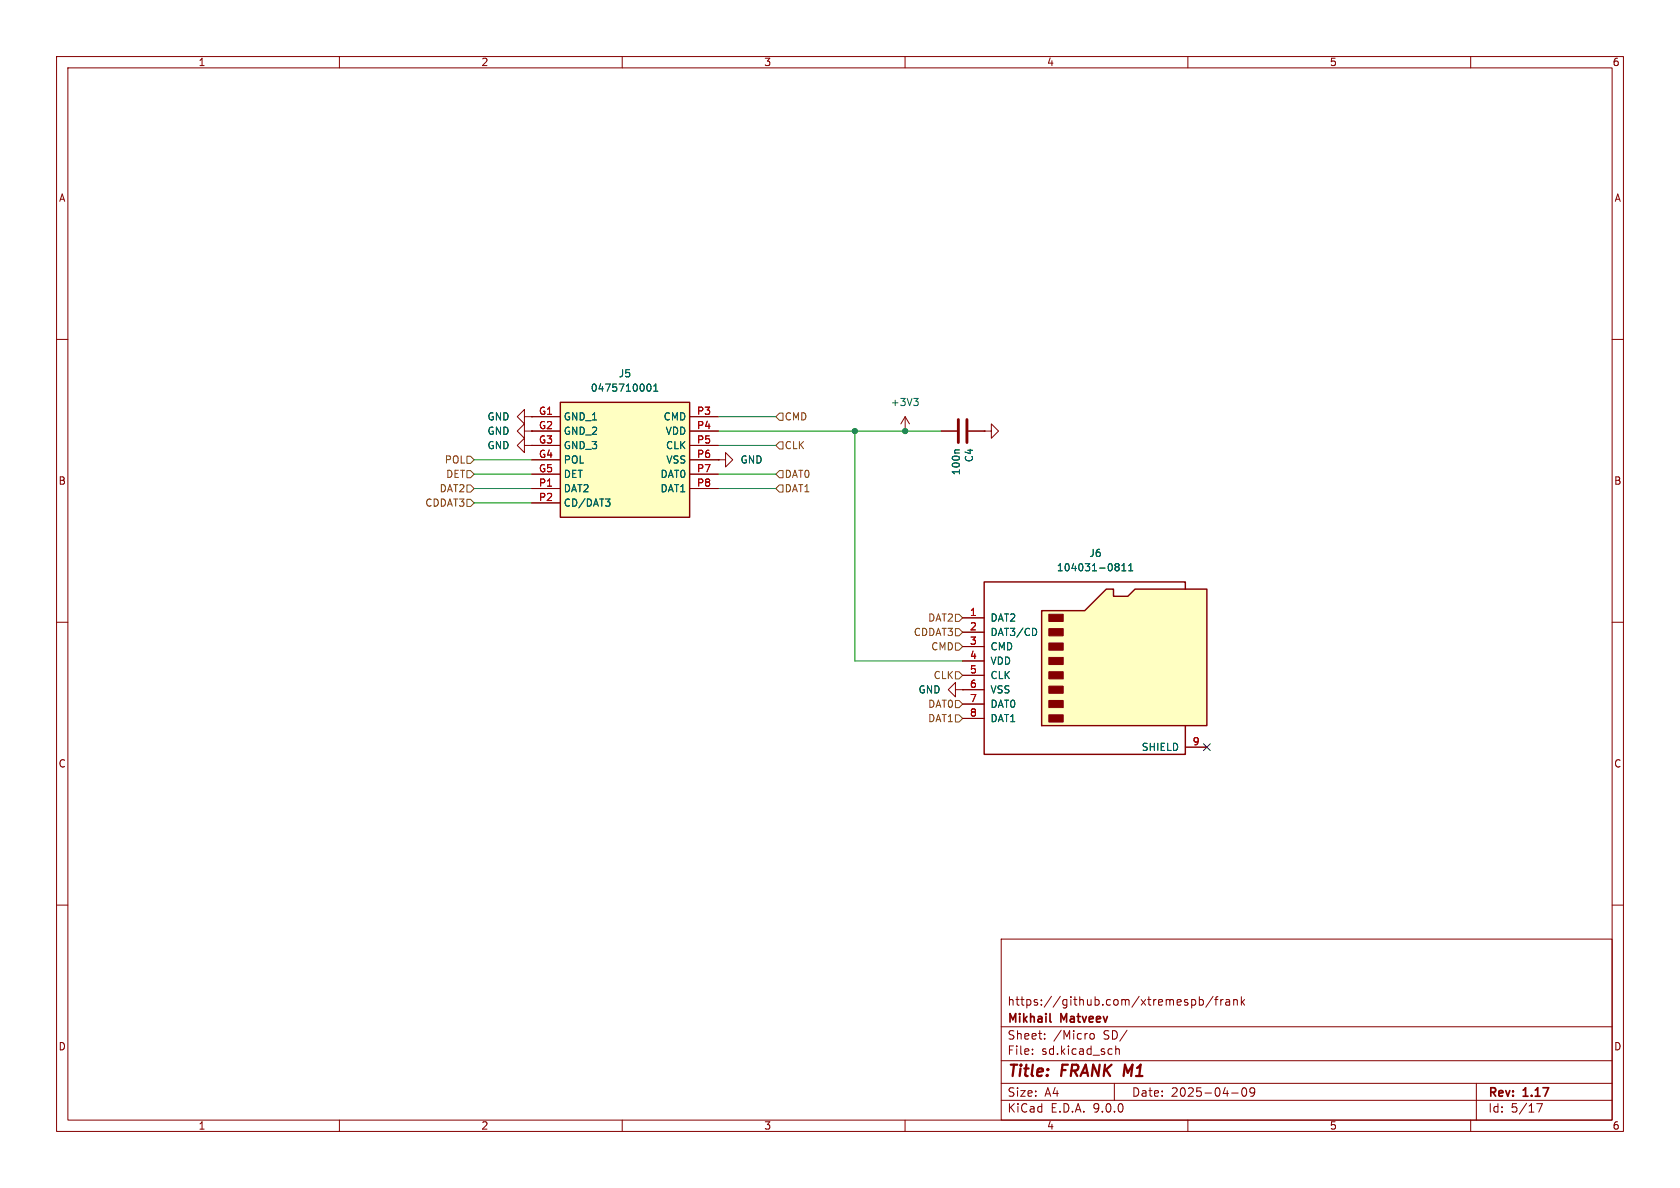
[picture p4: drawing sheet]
<svg xmlns="http://www.w3.org/2000/svg" width="297mm" height="210mm" viewBox="0 0 297 210" stroke-linecap="round" stroke-linejoin="round" font-family="sans-serif">
<g fill="none" stroke="#840000" stroke-width=".18">
<path d="M10 10h277v190h-277zM12 12h273v186h-273zM60 10v2M110 10v2M160 10v2M210 10v2M260 10v2M10 60h2M92.7 73.7v-1.3l-1.3 1.3 1.3 1.2v-1.2h1.3M92.7 78.7v-1.2l-1.3 1.2 1.3 1.3v-1.3h1.3M92.7 76.2v-1.3l-1.3 1.3 1.3 1.3v-1.3h1.3M94 73.7h.1"/>
<path d="M94 78.7h.1M94 76.2h.1M285 60h2M10 110h2M285 110h2M168.9 121.9v-1.2l-1.3 1.2 1.3 1.3v-1.3h1.3M170.2 121.9h.1M10 160h2M177 166h108v32h-108zM210.7 176.8l.4-.1 .3 .3v.4l-.2 .2h-.5M212 176.8l.5-.1 .2 .3v.4l-.1 .2h-.6M212 176.2v1.5"/>
<path d="M214.5 176.1l-1.3 2M214.7 176.7h.6M215.3 176.2l-.3 .2v1.3M215.8 176.7v1M216.2 176.7l-.2 .1-.2 .2M216.7 176.8h.6l.1 .9M217.4 177.1h-.5a.29 .29 0 0 0-.2 .3 .29 .29 0 0 0 .2 .3l.5-.1M218.1 176.8l.2-.1 .4 .1v.9M218.1 176.7v1M219.5 176.2v1.5M219.6 177.1l.4 .6M220 176.7l-.5 .6"/>
<path d="M285 160h2M60 198v2M110 198v2M160 198v2M177 194.5h108M177 191.5h108M177 187.5h108M177 181.5h108M182.5 186.3v.1M182.5 185.5v.1M184.7 183.6v.1M184.7 182.8v.1"/>
<path d="M192.8 182.8l.4-.1 .3 .3v.4l-.3 .3-.4-.1-.1-.2v-.4zM197 191.5v3M197.2 184.9v1.5M197.2 185.5l.3-.1 .3 .1 .1 .9M210 198v2M217.7 193.2h1.2M219.7 192.4l.2-.1a.81 .81 0 0 1 .6 .6 .81 .81 0 0 1-.3 .8l-.2 .1a.81 .81 0 0 1-.3-1.4zM221.8 192.9l-.3 .3h-.3l-.2-.3 .1-.5 .4-.1 .2 .1a.99 .99 0 0 1-.3 1.4h-.3M260 198v2M261 191.5v6.5M271.7 195.1h1l-.7 1.5"/>
</g>
<path d="M185.6 180.5l.2 .2" fill="none" stroke="#840000" stroke-width=".3"/>
<path d="M99.1 71.1h22.8v20.3h-22.8z" fill="#ffffc2"/>
<path d="M99.1 71.1h22.8v20.3h-22.8z" fill="none" stroke="#840000" stroke-width=".25"/>
<g fill="none" stroke="#840000" stroke-width=".18">
<path d="M94 73.7h5.1M94 76.2h5.1M94 78.7h5.1M121.9 73.7h5.1M121.9 76.2h5.1M121.9 78.7h5.1M166.4 76.2h2.8M171.2 76.2h2.8M94 81.3h5.1M94 83.8h5.1M94 86.4h5.1M94 88.9h5.1"/>
<path d="M121.9 81.3h5.1M121.9 83.8h5.1M121.9 86.4h5.1M127 81.3h1.3v-1.3l1.2 1.3-1.2 1.3v-1.3M127 81.3h.1"/>
</g>
<path d="M114.4 68.1l.3-.2a.68 .68 0 0 1 .4 .6 .68 .68 0 0 1-.4 .7l-.3-.3M115.6 69.2h.7M115.6 68.3l.3-.4v1.3M169.6 79.5h-.6l-.2 .2M107 88.2h.8l-.4 .5M107.6 88.7l.2 .2v.3l-.2 .3" fill="none" stroke="#006464" stroke-width=".18"/>
<path d="M169.4 74.2v4M170.9 74.2v4" fill="none" stroke="#840000" stroke-width=".51"/>
<path d="M184.1 108h7.7l3.8-3.9h1.2v1.3h2.6l1.3-1.3h12.7v24.2h-29.3z" fill="#ffffc2"/>
<path d="M184.1 108h7.7l3.8-3.9h1.2v1.3h2.6l1.3-1.3h12.7v24.2h-29.3zM209.5 104.1v-1.2h-35.5v30.5h35.5v-5.1" fill="none" stroke="#840000" stroke-width=".25"/>
<g fill="#840000" stroke="#840000" stroke-width=".18">
<path d="M185.4 108.6h2.6v1.3h-2.6z"/>
<path d="M185.4 111.1h2.6v1.3h-2.6z"/>
<path d="M185.4 113.7h2.6v1.2h-2.6z"/>
<path d="M185.4 116.2h2.6v1.3h-2.6z"/>
<path d="M185.4 118.7h2.6v1.3h-2.6z"/>
<path d="M185.4 121.3h2.6v1.3h-2.6z"/>
<path d="M185.4 123.8h2.6v1.3h-2.6z"/>
<path d="M185.4 126.4h2.6v1.2h-2.6z"/>
</g>
<g fill="none" stroke="#840000" stroke-width=".18">
<path d="M94 76.2h.1M94 78.7h.1M94 73.7h.1M94 76.2h5.1M94 73.7h5.1M94 78.7h5.1M121.9 76.2h5.1M121.9 73.7h5.1M121.9 78.7h5.1M160 76.2h.1M160 73.7l-.7 1.2M160 73.7l.8 1.2"/>
<path d="M160 73.7v2.5M166.4 76.2h2.8M171.2 76.2h2.8M174 76.2h1.3v-1.3l1.2 1.3-1.2 1.3v-1.3M174 76.2h.1M94 81.3h5.1M94 83.8h5.1M94 86.4h5.1M94 88.9h5.1M121.9 81.3h5.1M121.9 83.8h5.1M121.9 86.4h5.1"/>
<path d="M127 81.3h.1M170.2 109.2h3.8M170.2 111.8h3.8M170.2 114.3h3.8M170.2 116.8h3.8M170.2 119.4h3.8M170.2 121.9h.1M170.2 121.9h3.8M170.2 124.5h3.8M170.2 127h3.8M209.5 132.1h3.9"/>
</g>
<g fill="none" stroke="#006464" stroke-width=".18">
<path d="M114.4 68.1l.3-.2a.68 .68 0 0 1 .4 .6 .68 .68 0 0 1-.4 .7l-.3-.3M115.6 69.2h.7M115.6 68.3l.3-.4v1.3M161.5 70.4h.8l-.4 .5M162.1 70.9l.2 .3v.3l-.2 .2M169.6 79.5h-.6l-.2 .2M107 88.2h.8l-.4 .5M107.6 88.7l.2 .2v.3l-.2 .3M197.4 99.6h.2l.2 .3-.2 .3M183 111.1l.3 .5-.3 .7M197.4 100.2h.2M197.6 100.2l.2 .2v.3l-.1 .1-.3 .1"/>
<path d="M198.3 100.9h.8M198.3 100l.4-.4v1.3M199.5 100.9h.8M199.5 100l.4-.4v1.3"/>
</g>
<g fill="none" stroke="#725600" stroke-width=".18">
<path d="M137.2 73.7l.6-.7h.6v1.3h-.6zM137.2 78.7l.6-.6h.6v1.3h-.6zM82.5 88.3h.7l.6 .6-.6 .6h-.7zM82.5 83.2h.7l.6 .6-.6 .7h-.7zM82.5 85.7h.7l.6 .7-.6 .6h-.7zM82.5 80.6h.7l.6 .7-.6 .6h-.7zM137.2 86.4l.6-.7h.6v1.3h-.6zM137.8 83.2h.6v1.3h-.6l-.6-.7zM168.9 108.6h.6l.7 .6-.7 .7h-.6zM168.9 118.7h.6l.7 .7-.7 .6h-.6zM168.9 113.7h.6l.7 .6-.7 .6h-.6zM168.9 111.1h.6l.7 .7-.7 .6h-.6z"/>
<path d="M168.9 126.4h.6l.7 .6-.7 .6h-.6zM168.9 123.8h.6l.7 .7-.7 .6h-.6z"/>
</g>
<path d="M127 73.7h10.2M127 78.7h10.2M127 76.2h39.4M151.1 76.2v40.6h19.1M83.8 83.8h10.2M83.8 86.4h10.2M83.8 81.3h10.2M83.8 88.9h10.2M127 83.8h10.2M127 86.4h10.2" fill="none" stroke="#009600" stroke-width=".18"/>
<path d="M212.8 131.5l1.2 1.2M214 131.5l-1.2 1.2" fill="none" stroke="#000084" stroke-width=".18"/>
<g fill="#009600" stroke="#009600" stroke-width=".18">
<circle cx="160" cy="76.2" r=".46"/>
<circle cx="151.1" cy="76.2" r=".46"/>
</g>
<g font-size="2.8" fill="#840000">
<text x="178" y="190.9">Title:</text>
<text x="187.7" y="190.9">FRANK M1</text>
</g>
<g font-size="2.1" fill="#840000">
<text x="178" y="178">https://github.com/xtremespb/frank</text>
<text x="178" y="184">Sheet:</text>
<text x="178" y="181.2">Mikhail</text>
<text x="186.2" y="184">/Micro</text>
<text x="187.6" y="181.2">Matveev</text>
<text x="195.1" y="184">SD/</text>
<text x="178" y="186.7">File:</text>
<text x="184.1" y="186.7">sd.kicad_sch</text>
<text x="178" y="196.9">KiCad</text>
<text x="178" y="194.1">Size:</text>
<text x="184.7" y="194.1">A4</text>
<text x="185.7" y="196.9">E.D.A.</text>
<text x="193.3" y="196.9">9.0.0</text>
<text x="200" y="194.1">Date:</text>
<text x="207" y="194.1">2025-04-09</text>
<text x="263" y="194.3">Rev:</text>
<text x="263" y="196.9">Id:</text>
<text x="267.1" y="196.9">5/17</text>
<text x="269.4" y="194.3">1.17</text>
</g>
<g font-size="1.8" fill="#840000">
<text x="35" y="11.9">1</text>
<text x="85" y="11.9">2</text>
<text x="135" y="11.9">3</text>
<text x="185" y="11.9">4</text>
<text x="235" y="11.9">5</text>
<text x="285" y="11.9">6</text>
<text x="10.3" y="35.9">A</text>
<text x="285.3" y="35.9">A</text>
<text x="10.3" y="85.9">B</text>
<text x="285.3" y="85.9">B</text>
<text x="10.3" y="135.9">C</text>
<text x="285.3" y="135.9">C</text>
<text x="10.3" y="185.9">D</text>
<text x="285.3" y="185.9">D</text>
<text x="35" y="199.9">1</text>
<text x="85" y="199.9">2</text>
<text x="135" y="199.9">3</text>
<text x="185" y="199.9">4</text>
<text x="235" y="199.9">5</text>
<text x="285" y="199.9">6</text>
</g>
<g font-size="1.8" fill="#006464">
<text x="104.3" y="69.4">0475710001</text>
<text x="109.3" y="66.9">J5</text>
<text x="157.4" y="72">+3V3</text>
<text x="86.1" y="74.5">GND</text>
<text x="86.1" y="77.1">GND</text>
<text x="99.6" y="74.5">GND_1</text>
<text x="99.6" y="77.1">GND_2</text>
<text x="117.2" y="74.5">CMD</text>
<text x="117.6" y="77.1">VDD</text>
<text x="86.1" y="79.6">GND</text>
<text x="99.6" y="79.6">GND_3</text>
<text x="99.6" y="82.1">POL</text>
<text x="117.6" y="79.6">CLK</text>
<text x="117.7" y="82.1">VSS</text>
<text x="130.8" y="82.1">GND</text>
<text x="172.2" y="81.8" transform="rotate(-90 172.2 81.8)">C4</text>
<text x="99.6" y="84.7">DET</text>
<text x="99.6" y="87.2">DAT2</text>
<text x="99.6" y="89.8">CD/DAT3</text>
<text x="116.7" y="84.7">DAT0</text>
<text x="116.7" y="87.2">DAT1</text>
<text x="169.9" y="84.1" transform="rotate(-90 169.9 84.1)">100n</text>
<text x="186.7" y="101.2">104031-0811</text>
<text x="192.5" y="98.7">J6</text>
<text x="175" y="110.1">DAT2</text>
<text x="175" y="112.6">DAT3/CD</text>
<text x="175" y="115.2">CMD</text>
<text x="175" y="117.7">VDD</text>
<text x="162.3" y="122.8">GND</text>
<text x="175" y="120.2">CLK</text>
<text x="175" y="122.8">VSS</text>
<text x="175" y="125.3">DAT0</text>
<text x="175" y="127.9">DAT1</text>
<text x="201.7" y="132.9">SHIELD</text>
</g>
<g font-size="1.8" fill="#a90000">
<text x="95.2" y="73.4">G1</text>
<text x="95.2" y="75.9">G2</text>
<text x="123.1" y="73.4">P3</text>
<text x="123.1" y="75.9">P4</text>
<text x="95.2" y="78.5">G3</text>
<text x="95.2" y="81">G4</text>
<text x="95.2" y="83.6">G5</text>
<text x="123.1" y="78.5">P5</text>
<text x="123.1" y="81">P6</text>
<text x="123.1" y="83.6">P7</text>
<text x="95.2" y="86.1">P1</text>
<text x="95.2" y="88.6">P2</text>
<text x="123.1" y="86.1">P8</text>
<text x="171.4" y="109">1</text>
<text x="171.4" y="111.5">2</text>
<text x="171.4" y="114">3</text>
<text x="171.4" y="116.6">4</text>
<text x="171.4" y="119.1">5</text>
<text x="171.4" y="121.7">6</text>
<text x="171.4" y="124.2">7</text>
<text x="171.4" y="126.7">8</text>
<text x="210.7" y="131.8">9</text>
</g>
<g font-size="1.8" fill="#725600">
<text x="138.6" y="74.5">CMD</text>
<text x="78.5" y="82.1">POL</text>
<text x="138.6" y="79.6">CLK</text>
<text x="75.1" y="89.8">CDDAT3</text>
<text x="77.6" y="87.2">DAT2</text>
<text x="78.8" y="84.7">DET</text>
<text x="138.6" y="84.7">DAT0</text>
<text x="138.6" y="87.2">DAT1</text>
<text x="161.4" y="112.6">CDDAT3</text>
<text x="164" y="110.1">DAT2</text>
<text x="164.5" y="115.2">CMD</text>
<text x="164" y="125.3">DAT0</text>
<text x="164.9" y="120.2">CLK</text>
<text x="164" y="127.9">DAT1</text>
</g>
</svg>
